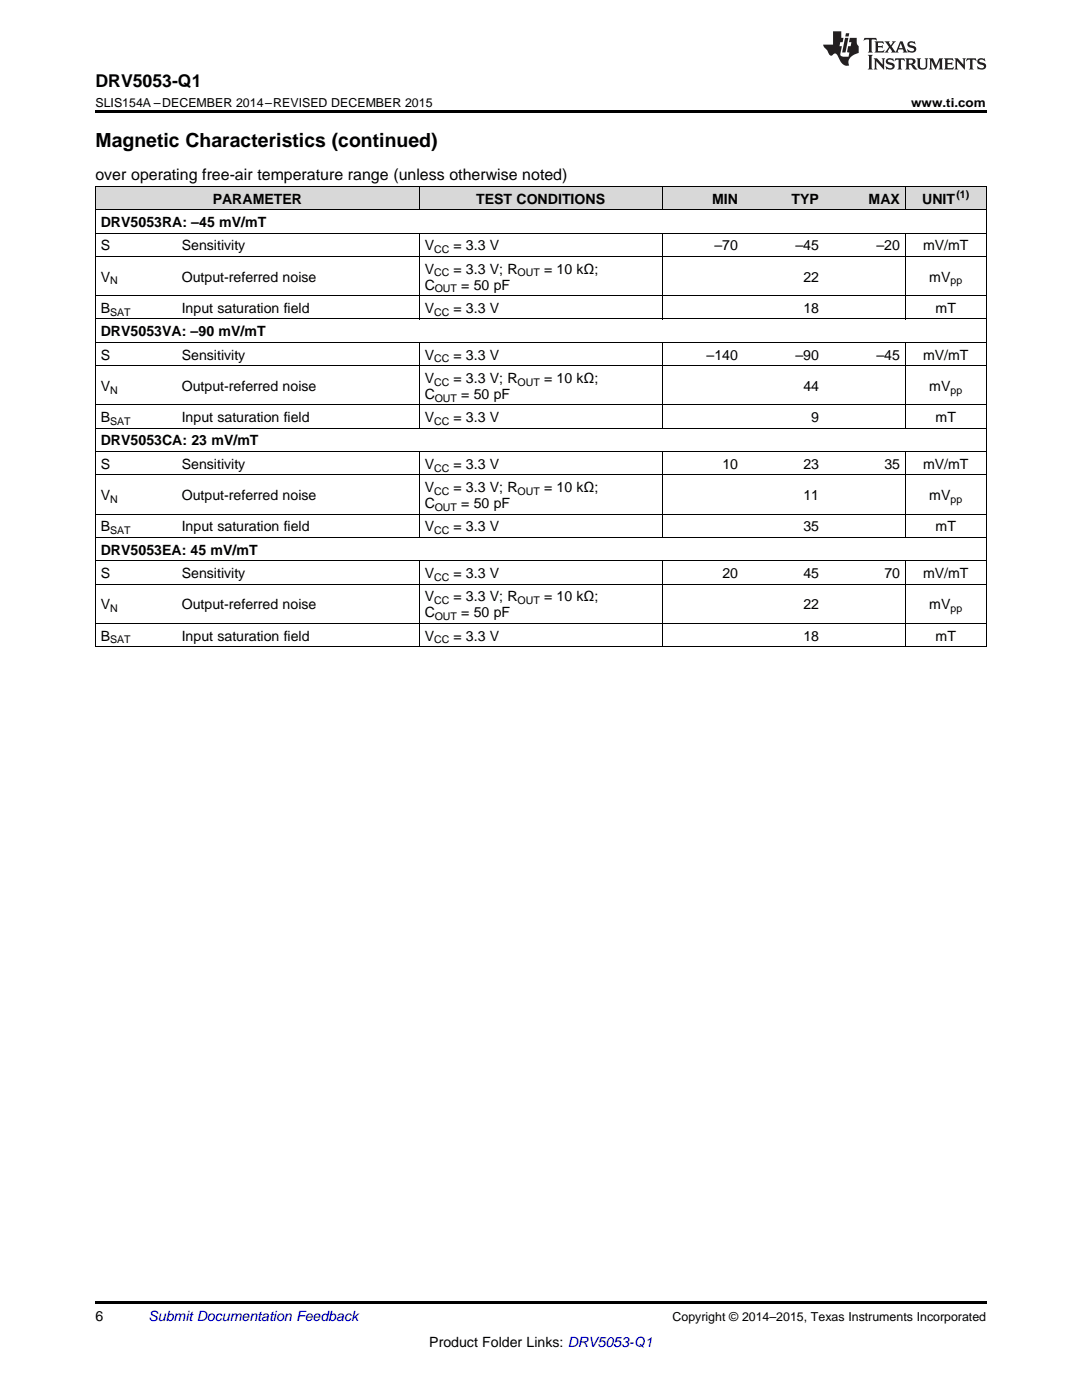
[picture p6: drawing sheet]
<svg xmlns="http://www.w3.org/2000/svg" width="216mm" height="279mm" viewBox="0 0 216 279" stroke-linecap="round" stroke-linejoin="round" font-family="sans-serif">
<g fill="#d8d8d8">
<path d="M19 37.3h16.2v4.6h-16.2z"/>
<path d="M35.2 37.3h48.5v4.6h-48.5z"/>
<path d="M83.7 37.3h48.5v4.6h-48.5z"/>
<path d="M132.2 37.3h16.1v4.6h-16.1z"/>
<path d="M148.3 37.3h16.2v4.6h-16.2z"/>
<path d="M164.5 37.3h16.2v4.6h-16.2z"/>
<path d="M180.7 37.3h16.1v4.6h-16.1z"/>
</g>
<path d="M19 22h177.8v.5h-177.8zM19 259.7h177.8v.5h-177.8z" fill="#000"/>
<g fill="none" stroke="#000" stroke-width=".2">
<path d="M19 37.2h177.8M19.1 37.3v91.8M83.6 37.3v4.6M132.1 37.3v4.6M180.6 37.3v4.6M196.8 37.3v91.8M19 59h177.8M19 51.2h177.8M19 46.5h177.8M19 41.9h177.8M83.6 46.6v17.1M132.1 46.6v17.1"/>
<path d="M180.6 46.6v17.1M19 73h177.8M19 68.3h177.8M19 63.7h177.8M83.6 68.4v17.1M132.1 68.4v17.1M180.6 68.4v17.1M19 94.8h177.8M19 90.1h177.8M19 85.5h177.8M19 80.8h177.8M83.6 90.2v17.1"/>
<path d="M132.1 90.2v17.1M180.6 90.2v17.1M19 116.6h177.8M19 111.9h177.8M19 107.3h177.8M19 102.6h177.8M83.6 112v17.1M132.1 112v17.1M180.6 112v17.1M19 129.1h177.8M19 124.4h177.8"/>
</g>
<g fill="#231f20">
<path d="M172.5 7.6l-.1 .5 .4-.2h.6v.1v2.1l-.2 .4h.9l-.2-.4v-2.1l.1-.1h.5l.5 .2-.2-.5zM174.5 8.3l.2 .3v1.5l-.2 .4h1.8l.2-.6a1.04 1.04 0 0 1-1.3 .2v-.7h.6l.3 .2v-.6l-.3 .2h-.6v-.6l.8-.1 .4 .3-.2-.5zM176.5 8.3l.9 1.1-.9 1.1h.8l-.2-.2 .4-.7 .5 .7-.2 .2h1.5l-.2-.2 .2-.4h.9l.1 .4-.2 .2h1l-.3-.3-.7-1.9h-.5l-.9 2-.8-1 .9-1h-.8l.1 .3-.4 .5-.3-.6 .1-.2zM179.7 8.6l.4 1h-.7zM181.3 8.4a.63 .63 0 0 0-.2 .7 .63 .63 0 0 0 .6 .4l.6 .2 .1 .2a.75 .75 0 0 1-.7 .4 .75 .75 0 0 1-.6-.5l.1 .7 .1-.1a1.11 1.11 0 0 0 1.5-.6 1.13 1.13 0 0 0-1.2-.8l-.1-.4a1.04 1.04 0 0 1 1.2 .2l-.2-.5-.2 .1-.4-.2zM173.2 10.9l.2 .4v2.2l-.2 .4h1l-.3-.4v-2.2l.3-.4zM174.3 11.6l.3 .4v1.5l-.3 .4h.8l-.2-.4v-1.3l1.5 1.7v-1.9l.2-.4h-.7l.2 .4v.9l-1.1-1.3zM177 11.8a.62 .62 0 0 0-.2 .7 .62 .62 0 0 0 .6 .4l.6 .1 .1 .3a.76 .76 0 0 1-.7 .3 .76 .76 0 0 1-.7-.4l.2 .7 .1-.1a1.11 1.11 0 0 0 1.5-.6 1.13 1.13 0 0 0-1.2-.8l-.1-.4a1.04 1.04 0 0 1 1.2 .2l-.2-.6-.2 .1-.5-.1zM178.7 11.6l-.2 .6a.61 .61 0 0 1 .8-.3v1.6l-.2 .4h.9l-.2-.4v-1.6a.63 .63 0 0 1 .7 .3l-.1-.6zM180.6 11.6l.3 .4v1.5l-.3 .4h1l-.2-.2-.1-.8 .6 .2a.76 .76 0 0 0 1.2 .7l-1-1a.58 .58 0 0 0 .6-.5 .58 .58 0 0 0-.5-.6zM181.4 11.9h.1a.45 .45 0 0 1 .5 .1 .45 .45 0 0 1 .1 .5l-.8 .2zM182.9 11.6l.2 .2a2.17 2.17 0 0 0 .3 1.9 .99 .99 0 0 0 1.6-.6v-1.1l.2-.4h-.7l.2 .2a1.92 1.92 0 0 1-.2 1.8 .6 .6 0 0 1-.9-.5v-1.1l.2-.4zM185.4 11.6l.2 .4v1.5l-.2 .4h.7l-.2-.4v-1.4l.8 1.8 .8-1.8v1.4l-.2 .4h.9l-.2-.4v-1.5l.2-.4h-.8l-.6 1.5-.6-1.5zM188.4 11.6l.2 .4v1.5l-.2 .4h1.8l.1-.6a1.04 1.04 0 0 1-1.2 .1v-.6h.5l.4 .2v-.6l-.4 .2h-.5v-.7h.8l.3 .3-.1-.6zM190.5 11.6l.2 .4v1.5l-.2 .4h.7l-.2-.4v-1.3l1.5 1.7v-1.9l.2-.4h-.7l.2 .4v.9l-1.1-1.3zM192.9 11.6l-.1 .6a.61 .61 0 0 1 .7-.3l.1 1.6-.3 .4h1l-.3-.4 .1-1.6a.63 .63 0 0 1 .7 .3l-.1-.6zM195.2 11.8a.62 .62 0 0 0-.2 .7 .62 .62 0 0 0 .6 .4l.6 .1 .1 .3a.76 .76 0 0 1-.7 .3 .76 .76 0 0 1-.6-.4l.1 .7 .1-.1a1.11 1.11 0 0 0 1.6-.6 1.13 1.13 0 0 0-1.3-.8l-.1-.4a1.04 1.04 0 0 1 1.2 .2l-.1-.6-.2 .1-.5-.1z"/>
<path d="M166.2 6.3v2.6h-1.9v.4l.8 .9a.91 .91 0 0 0 1 .8 .56 .56 0 0 1 .5-.3 .56 .56 0 0 1 .5 .3l.4 .8a1.53 1.53 0 0 0 1.9 1.2 1.54 1.54 0 0 1 1-2.1l.9-.3v-1.4a1.52 1.52 0 0 1-.4-1.6h-1.3l-.2 .8h.5l-.2 .8h-.5l-.1 1v.2l.4 .1-.2 .8a1.93 1.93 0 0 1-1.6-.3l.3-1.8h-.5l.2-.8h.4l.2-.8h-.4v-1.3zM168.6 7.6l-.6 2.9h.7l.6-2.9zM168.8 6.6l-.1 .7h.6l.2-.7z"/>
</g>
<text font-size="3.9" x="19" y="29.3">Magnetic Characteristics (continued)</text>
<text font-size="3.5" x="19" y="17.3">DRV5053-Q1</text>
<text font-size="3.2" x="19" y="36">over operating free-air temperature range (unless otherwise noted)</text>
<g font-size="2.8">
<text x="42.4" y="40.6">PARAMETER</text>
<text x="95" y="40.6">TEST CONDITIONS</text>
<text x="142.1" y="40.6">MIN</text>
<text x="157.9" y="40.6">TYP</text>
<text x="173.3" y="40.6">MAX</text>
<text x="184" y="40.6">UNIT</text>
<text x="20.1" y="45.3">DRV5053RA: –45 mV/mT</text>
<text x="20.1" y="50">S</text>
<text x="36.3" y="50">Sensitivity</text>
<text x="84.7" y="50">V</text>
<text x="90.5" y="50">= 3.3 V</text>
<text x="142.6" y="50">–70</text>
<text x="158.7" y="50">–45</text>
<text x="174.9" y="50">–20</text>
<text x="184.2" y="50">mV/mT</text>
<text x="20.1" y="56.2">V</text>
<text x="36.3" y="56.2">Output-referred noise</text>
<text x="84.7" y="54.6">V</text>
<text x="84.7" y="57.8">C</text>
<text x="90.5" y="54.6">= 3.3 V; R</text>
<text x="92" y="57.8">= 50 pF</text>
<text x="108.6" y="54.6">= 10 kΩ;</text>
<text x="160.3" y="56.2">22</text>
<text x="185.4" y="56.2">mV</text>
<text x="20.1" y="62.4">B</text>
<text x="36.3" y="62.4">Input saturation field</text>
<text x="84.7" y="62.4">V</text>
<text x="90.5" y="62.4">= 3.3 V</text>
<text x="160.3" y="62.4">18</text>
<text x="186.7" y="62.4">mT</text>
<text x="20.1" y="67.1">DRV5053VA: –90 mV/mT</text>
<text x="20.1" y="71.8">S</text>
<text x="36.3" y="71.8">Sensitivity</text>
<text x="84.7" y="71.8">V</text>
<text x="90.5" y="71.8">= 3.3 V</text>
<text x="141" y="71.8">–140</text>
<text x="158.7" y="71.8">–90</text>
<text x="174.9" y="71.8">–45</text>
<text x="184.2" y="71.8">mV/mT</text>
<text x="20.1" y="78">V</text>
<text x="36.3" y="78">Output-referred noise</text>
<text x="84.7" y="76.4">V</text>
<text x="90.5" y="76.4">= 3.3 V; R</text>
<text x="108.6" y="76.4">= 10 kΩ;</text>
<text x="160.3" y="78">44</text>
<text x="185.4" y="78">mV</text>
<text x="84.7" y="79.6">C</text>
<text x="92" y="79.6">= 50 pF</text>
<text x="20.1" y="84.2">B</text>
<text x="20.1" y="88.9">DRV5053CA: 23 mV/mT</text>
<text x="36.3" y="84.2">Input saturation field</text>
<text x="84.7" y="84.2">V</text>
<text x="90.5" y="84.2">= 3.3 V</text>
<text x="161.9" y="84.2">9</text>
<text x="186.7" y="84.2">mT</text>
<text x="20.1" y="93.6">S</text>
<text x="36.3" y="93.6">Sensitivity</text>
<text x="84.7" y="93.6">V</text>
<text x="90.5" y="93.6">= 3.3 V</text>
<text x="144.1" y="93.6">10</text>
<text x="160.3" y="93.6">23</text>
<text x="176.5" y="93.6">35</text>
<text x="184.2" y="93.6">mV/mT</text>
<text x="20.1" y="99.8">V</text>
<text x="36.3" y="99.8">Output-referred noise</text>
<text x="84.7" y="98.2">V</text>
<text x="84.7" y="101.4">C</text>
<text x="90.5" y="98.2">= 3.3 V; R</text>
<text x="92" y="101.4">= 50 pF</text>
<text x="108.6" y="98.2">= 10 kΩ;</text>
<text x="160.3" y="99.8">11</text>
<text x="185.4" y="99.8">mV</text>
<text x="20.1" y="106">B</text>
<text x="36.3" y="106">Input saturation field</text>
<text x="84.7" y="106">V</text>
<text x="90.5" y="106">= 3.3 V</text>
<text x="160.3" y="106">35</text>
<text x="186.7" y="106">mT</text>
<text x="20.1" y="110.7">DRV5053EA: 45 mV/mT</text>
<text x="20.1" y="115.4">S</text>
<text x="36.3" y="115.4">Sensitivity</text>
<text x="84.7" y="115.4">V</text>
<text x="90.5" y="115.4">= 3.3 V</text>
<text x="144.1" y="115.4">20</text>
<text x="160.3" y="115.4">45</text>
<text x="176.5" y="115.4">70</text>
<text x="184.2" y="115.4">mV/mT</text>
<text x="20.1" y="121.6">V</text>
<text x="36.3" y="121.6">Output-referred noise</text>
<text x="84.7" y="120">V</text>
<text x="84.7" y="123.2">C</text>
<text x="90.5" y="120">= 3.3 V; R</text>
<text x="92" y="123.2">= 50 pF</text>
<text x="108.6" y="120">= 10 kΩ;</text>
<text x="160.3" y="121.6">22</text>
<text x="185.4" y="121.6">mV</text>
<text x="20.1" y="127.8">B</text>
<text x="36.3" y="127.8">Input saturation field</text>
<text x="84.7" y="127.8">V</text>
<text x="90.5" y="127.8">= 3.3 V</text>
<text x="160.3" y="127.8">18</text>
<text x="186.7" y="127.8">mT</text>
<text x="19" y="263.6">6</text>
<text x="85.7" y="268.9">Product Folder Links: DRV5053-Q1</text>
</g>
<text font-size="2.8" fill="#0000c8" x="29.6" y="263.6">Submit Documentation Feedback</text>
<g font-size="2.5">
<text x="19" y="21.4">SLIS154A –DECEMBER 2014–REVISED DECEMBER 2015</text>
<text x="181.8" y="21.4">www.ti.com</text>
<text x="134.2" y="263.6">Copyright © 2014–2015, Texas Instruments Incorporated</text>
</g>
<g font-size="2.1">
<text x="190.8" y="39.5">(1)</text>
<text x="86.6" y="50.5">CC</text>
<text x="22" y="56.8">N</text>
<text x="86.6" y="55.2">CC</text>
<text x="86.7" y="58.3">OUT</text>
<text x="103.3" y="55.2">OUT</text>
<text x="189.7" y="56.8">pp</text>
<text x="22" y="63">SAT</text>
<text x="86.6" y="63">CC</text>
<text x="86.6" y="72.3">CC</text>
<text x="86.6" y="77">CC</text>
<text x="103.3" y="77">OUT</text>
<text x="22" y="78.6">N</text>
<text x="86.7" y="80.2">OUT</text>
<text x="189.7" y="78.6">pp</text>
<text x="22" y="84.8">SAT</text>
<text x="86.6" y="84.8">CC</text>
<text x="86.6" y="94.1">CC</text>
<text x="22" y="100.4">N</text>
<text x="86.6" y="98.8">CC</text>
<text x="86.7" y="102">OUT</text>
<text x="103.3" y="98.8">OUT</text>
<text x="189.7" y="100.4">pp</text>
<text x="22" y="106.6">SAT</text>
<text x="86.6" y="106.6">CC</text>
<text x="86.6" y="115.9">CC</text>
<text x="22" y="122.2">N</text>
<text x="86.6" y="120.6">CC</text>
<text x="86.7" y="123.8">OUT</text>
<text x="103.3" y="120.6">OUT</text>
<text x="189.7" y="122.2">pp</text>
<text x="22" y="128.4">SAT</text>
<text x="86.6" y="128.4">CC</text>
</g>
</svg>
